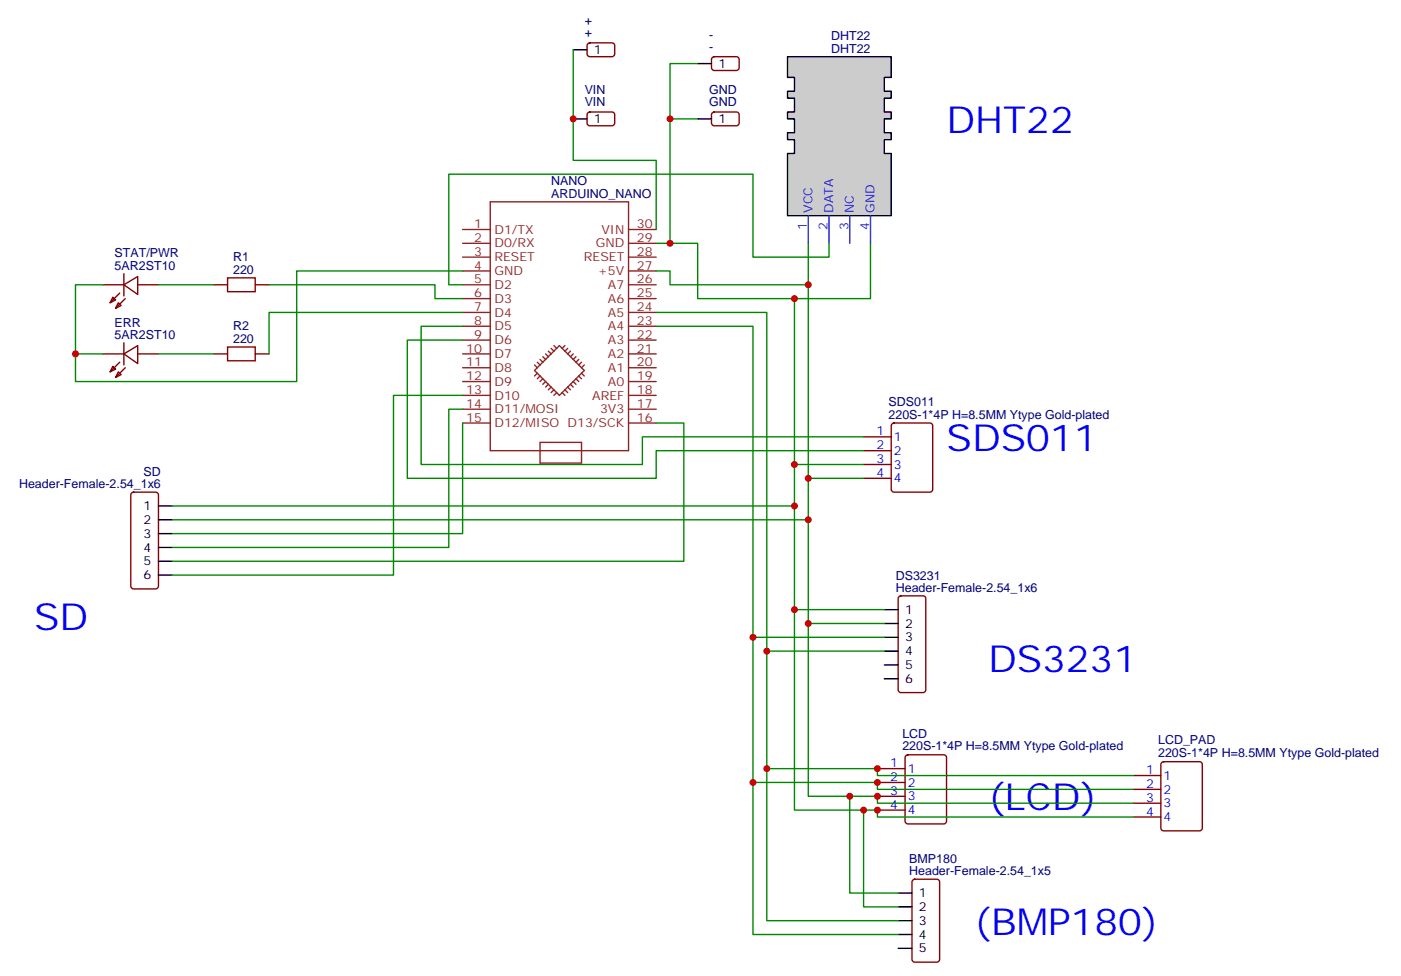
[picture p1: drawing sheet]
<svg xmlns="http://www.w3.org/2000/svg" width="357mm" height="249mm" viewBox="0 0 357 249" stroke-linecap="round" stroke-linejoin="round" font-family="sans-serif">
<g fill="none" stroke="#870000" stroke-width=".35">
<path d="M26.3 72.7h5.3M28.8 75.8l.7 .8-1.4 .7zM30.2 77.3l.7 .7-1.4 .7zM30.6 74.8l-2.5 2.5M31.6 72.7l3.5-2.1v4.5zM31.6 69.8v5.7M32 76.2l-2.5 2.5M35.1 72.7h5.3M54.5 72.7h3.6M65.1 72.7h3.6M26.3 90.3h5.3M28.8 93.5l.7 .7-1.4 .7z"/>
<path d="M30.2 94.9l.7 .7-1.4 .7zM30.6 92.4l-2.5 2.5M31.6 90.3l3.5-2.1v4.6zM31.6 87.5v5.6M32 93.8l-2.5 2.5M35.1 90.3h5.3M54.5 90.3h3.6M65.1 90.3h3.6"/>
</g>
<path d="M58.1 70.9h7v3.5h-7zM58.1 88.5h7v3.6h-7z" fill="none" stroke="#a10000" stroke-width=".35"/>
<g fill="none" stroke="#8c2424" stroke-width=".35">
<path d="M118 58.6h7.1M125.1 51.5h35.3v63.5h-35.3zM160.4 58.6h7M118 79.7h7.1M118 76.2h7.1M118 72.7h7.1M118 69.1h7.1M118 65.6h7.1M118 62.1h7.1M160.4 79.7h7M160.4 76.2h7M160.4 72.7h7"/>
<path d="M160.4 69.1h7M160.4 65.6h7M160.4 62.1h7M118 97.4h7.1M118 93.8h7.1M118 90.3h7.1M118 86.8h7.1M118 83.3h7.1M136.4 94.5l6.3-6.3 6.4 6.3-6.4 6.4zM136.4 93.1l.7 .7M137.1 95.2l-.7 .8M137.1 92.4l.7 .7"/>
<path d="M137.8 91.7l.7 .7M137.8 96l-.7 .7M138.5 91l.7 .7M138.5 96.7l-.7 .7M139.2 90.3l.7 .7M139.2 97.4l-.7 .7M139.9 89.6l.7 .7M139.9 98.1l-.7 .7M140.6 88.9l.7 .7M140.6 98.8l-.7 .7M141.3 88.2l.7 .7M141.3 99.5l-.7 .7"/>
<path d="M144.1 99.5l.8 .7M144.1 88.2l-.7 .7M144.9 98.8l.7 .7M144.9 88.9l-.8 .7M145.6 98.1l.7 .7M145.6 89.6l-.7 .7M146.3 97.4l.7 .7M146.3 90.3l-.7 .7M147 96.7l.7 .7M147 91l-.7 .7M147.7 96l.7 .7M147.7 91.7l-.7 .7"/>
<path d="M148.4 95.2l.7 .8M148.4 92.4l-.7 .7M149.1 93.1l-.7 .7M160.4 97.4h7M160.4 93.8h7M160.4 90.3h7M160.4 86.8h7M160.4 83.3h7M118 104.4h7.1M118 100.9h7.1M118 107.9h7.1M137.8 112.9h10.6v5.3h-10.6z"/>
<path d="M142 100.2l-.7 .7M143.4 100.2l.7 .7M160.4 104.4h7M160.4 100.9h7M160.4 107.9h7"/>
</g>
<g fill="#666" stroke="#000" stroke-width=".35">
<path d="M204.5 19.8h3.5v3.5h-3.5z"/>
<path d="M209.8 19.8h3.5v3.5h-3.5z"/>
<path d="M215.1 19.8h3.5v3.5h-3.5z"/>
<path d="M204.5 25h3.5v3.6h-3.5z"/>
<path d="M209.8 25h3.5v3.6h-3.5z"/>
<path d="M215.1 25h3.5v3.6h-3.5z"/>
<path d="M204.5 30.3h3.5v3.6h-3.5z"/>
<path d="M209.8 30.3h3.5v3.6h-3.5z"/>
<path d="M215.1 30.3h3.5v3.6h-3.5z"/>
<path d="M204.5 35.6h3.5v3.6h-3.5z"/>
<path d="M209.8 35.6h3.5v3.6h-3.5z"/>
<path d="M215.1 35.6h3.5v3.6h-3.5z"/>
<path d="M220.3 19.8h3.6v3.5h-3.6z"/>
<path d="M220.3 25h3.6v3.6h-3.6z"/>
<path d="M220.3 30.3h3.6v3.6h-3.6z"/>
<path d="M220.3 35.6h3.6v3.6h-3.6z"/>
</g>
<path d="M200.9 14.5h26.5v5.3h-1.8v3.5h1.8v1.7h-1.8v3.6h1.8v1.7h-1.8v3.6h1.8v1.7h-1.8v3.6h1.8v15.8h-26.5v-15.8h1.8v-3.6h-1.8v-1.7h1.8v-3.6h-1.8v-1.7h1.8v-3.6h-1.8v-1.7h1.8v-3.5h-1.8z" fill="#ccc" stroke="#000" stroke-width=".35"/>
<path d="M206.2 55v7.1M211.5 55v7.1M216.8 55v7.1M222.1 55v7.1" fill="none" stroke="#30c" stroke-width=".35"/>
<g fill="none" stroke="#870000" stroke-width=".35">
<path d="M150 11.1l.5-.2h5.6a.71 .71 0 0 1 .7 .7v2.2l-.4 .6-5.9 .1-.5-.3-.2-.4v-2.2zM181.8 14.7l.4-.2h5.7a.71 .71 0 0 1 .7 .7v2.1l-.5 .6-5.9 .1-.5-.2-.2-.5v-2.1zM150 28.8l.5-.2h5.6a.71 .71 0 0 1 .7 .7v2.1l-.4 .6-5.9 .1-.5-.2-.2-.5v-2.1zM181.8 28.8l.4-.2h5.7a.71 .71 0 0 1 .7 .7v2.1l-.5 .6-5.9 .1-.5-.2-.2-.5v-2.1zM220.3 111.5h7.1M220.3 115h7.1M220.3 118.5h7.1M227.6 108.2l.5-.3h9.2a.71 .71 0 0 1 .7 .8l-.1 16.5-.6 .4h-9.2l-.5-.2-.2-.5v-16.2zM33.6 125.8l.5-.2h5.6a.71 .71 0 0 1 .7 .7v23.6l-.7 .4h-5.6l-.5-.3-.2-.4v-23.3zM220.3 122.1h7.1M229.4 152.3l.5-.3h5.6a.71 .71 0 0 1 .7 .8v23.5l-.7 .4h-5.6l-.5-.2-.2-.5v-23.2zM223.9 196.1h7"/>
<path d="M223.9 199.7h7M231.2 192.8l.4-.2h9.2a.71 .71 0 0 1 .7 .7l-.1 16.5-.6 .5h-9.2l-.5-.3-.2-.5v-16.2zM289.1 197.9h7.1M296.4 194.6l.5-.2h9.2a.71 .71 0 0 1 .7 .7l-.1 16.5-.6 .4h-9.2l-.5-.2-.2-.5v-16.2zM223.9 203.2h7M223.9 206.7h7M289.1 201.4h7.1M289.1 205h7.1M289.1 208.5h7.1M232.9 224.6l.5-.2h5.6a.71 .71 0 0 1 .7 .7v20l-.7 .4h-5.6l-.5-.2-.2-.5v-19.7z"/>
</g>
<g fill="none" stroke="#000" stroke-width=".35">
<path d="M146.3 12.7h3.5M178 16.2h3.5M146.3 30.3h3.5M178 30.3h3.5M40.4 129.1h3.6M40.4 132.6h3.6M40.4 136.2h3.6M40.4 139.7h3.6M40.4 143.2h3.6M40.4 146.8h3.6M225.6 155.6h3.6M225.6 159.1h3.6"/>
<path d="M225.6 162.6h3.6M225.6 166.2h3.6M225.6 169.7h3.6M225.6 173.2h3.6M229.2 227.9h3.5M229.2 231.4h3.5M229.2 234.9h3.5M229.2 238.5h3.5M229.2 242h3.5"/>
</g>
<g fill="none" stroke="#008700" stroke-width=".35">
<path d="M146.3 12.7v28.2h21.1v17.7M178 16.2h-7v14.1M178 30.3h-7v31.8M40.4 72.7h14.1M68.7 72.7h42.3v3.5h7M118 79.7h-49.3v10.6M118 69.1h-42.3v28.3h-56.4v-24.7h7M167.4 69.1h3.6v3.6h35.2v49.4h14.1M167.4 62.1h10.6v14.1h24.7v42.3h17.6M167.4 79.7h28.3v116.4h28.2v1.8h65.2M206.2 62.1v10.6M211.5 62.1v3.5h-19.4v-21.2h-77.6v28.3h3.5"/>
<path d="M222.1 62.1v14.1h-19.4M19.3 90.3h7M40.4 90.3h14.1M118 86.8h-14.1v35.3h63.5v-7.1h52.9M118 83.3h-10.5v35.2h56.4v-7h56.4M167.4 83.3h24.7v116.4h31.8v1.7h65.2M118 100.9h-17.6v45.9h-56.4M118 104.4h-3.5v35.3h-70.5M118 107.9v28.3h-74M167.4 107.9h7.1v35.3h-130.5M202.7 118.5v88.2h21.2v1.8h65.2M44 132.6h162.2"/>
<path d="M44 129.1h158.7M206.2 122.1v37h19.4M202.7 155.6h22.9M206.2 159.1v44.1h17.7v1.8h65.2M192.1 162.6h33.5M195.7 166.2h29.9M192.1 199.7v38.8h37.1M195.7 196.1v38.8h33.5M216.8 203.2v24.7h12.4M220.3 206.7v24.7h8.9"/>
</g>
<g fill="#c00">
<circle cx="146.3" cy="30.3" r=".88"/>
<circle cx="171" cy="30.3" r=".88"/>
<circle cx="192.1" cy="199.7" r=".88"/>
<circle cx="216.8" cy="203.2" r=".88"/>
<circle cx="220.3" cy="206.7" r=".88"/>
<circle cx="195.7" cy="166.2" r=".88"/>
<circle cx="206.2" cy="122.1" r=".88"/>
<circle cx="206.2" cy="132.6" r=".88"/>
<circle cx="202.7" cy="155.6" r=".88"/>
<circle cx="202.7" cy="129.1" r=".88"/>
<circle cx="202.7" cy="118.5" r=".88"/>
<circle cx="206.2" cy="72.7" r=".88"/>
<circle cx="19.3" cy="90.3" r=".88"/>
<circle cx="202.7" cy="76.2" r=".88"/>
<circle cx="192.1" cy="162.6" r=".88"/>
<circle cx="206.2" cy="159.1" r=".88"/>
<circle cx="195.7" cy="196.1" r=".88"/>
<circle cx="171" cy="62.1" r=".88"/>
<circle cx="223.9" cy="196.1" r=".88"/>
<circle cx="223.9" cy="199.7" r=".88"/>
<circle cx="223.9" cy="203.2" r=".88"/>
<circle cx="223.9" cy="206.7" r=".88"/>
</g>
<g font-size="9.5" fill="#00f">
<text x="241.5" y="33.9">DHT22</text>
<text x="241.5" y="115">SDS011</text>
<text x="8.7" y="160.9">SD</text>
<text x="252.1" y="171.4">DS3231</text>
<text x="252.1" y="206.7">(LCD)</text>
<text x="248.6" y="238.5">(BMP180)</text>
</g>
<g font-size="3.2" fill="#000080">
<text x="149.2" y="9.5">+</text>
<text x="149.2" y="6.3">+</text>
<text x="180.9" y="9.9">-</text>
<text x="212.1" y="10.3">DHT22</text>
<text x="180.9" y="13.1">-</text>
<text x="212.1" y="13.4">DHT22</text>
<text x="149.2" y="24">VIN</text>
<text x="180.9" y="24">GND</text>
<text x="149.2" y="27.2">VIN</text>
<text x="180.9" y="27.2">GND</text>
<text x="140.6" y="47.3">NANO</text>
<text x="140.6" y="50.4">ARDUINO_NANO</text>
<text x="29.3" y="65.7">STAT/PWR</text>
<text x="29.3" y="68.8">5AR2ST10</text>
<text x="59.5" y="69.8">220</text>
<text x="59.5" y="66.7">R1</text>
<text x="29.3" y="83.3">ERR</text>
<text x="29.3" y="86.4">5AR2ST10</text>
<text x="59.5" y="87.5">220</text>
<text x="59.5" y="84.3">R2</text>
<text x="226.7" y="106.9">220S-1*4P H=8.5MM Ytype Gold-plated</text>
<text x="226.7" y="103.7">SDS011</text>
<text x="4.9" y="124.5">Header-Female-2.54_1x6</text>
<text x="36.6" y="121.5">SD</text>
<text x="228.6" y="147.9">DS3231</text>
<text x="228.6" y="151">Header-Female-2.54_1x6</text>
<text x="230.2" y="191.5">220S-1*4P H=8.5MM Ytype Gold-plated</text>
<text x="230.2" y="188.4">LCD</text>
<text x="295.5" y="190">LCD_PAD</text>
<text x="295.5" y="193.1">220S-1*4P H=8.5MM Ytype Gold-plated</text>
<text x="232" y="220.2">BMP180</text>
<text x="232" y="223.3">Header-Female-2.54_1x5</text>
</g>
<g font-size="3.2">
<text x="151.6" y="13.8">1</text>
<text x="183.3" y="17.3">1</text>
<text x="151.6" y="31.4">1</text>
<text x="183.3" y="31.4">1</text>
<text x="36.6" y="130.2">1</text>
<text x="36.6" y="133.7">2</text>
<text x="36.6" y="137.2">3</text>
<text x="36.6" y="140.8">4</text>
<text x="36.6" y="144.3">5</text>
<text x="36.6" y="147.8">6</text>
<text x="230.9" y="156.6">1</text>
<text x="230.9" y="160.2">2</text>
<text x="230.9" y="163.7">3</text>
<text x="230.9" y="167.2">4</text>
<text x="230.9" y="170.7">5</text>
<text x="230.9" y="174.3">6</text>
<text x="234.5" y="229">1</text>
<text x="234.5" y="232.5">2</text>
<text x="234.5" y="236">3</text>
<text x="234.5" y="239.5">4</text>
<text x="234.5" y="243.1">5</text>
</g>
<g font-size="3.2" fill="#8d2323">
<text x="121" y="58.2">1</text>
<text x="126.2" y="59.6">D1/TX</text>
<text x="153.4" y="59.6">VIN</text>
<text x="162.5" y="58.2">30</text>
<text x="121" y="65.3">3</text>
<text x="121" y="61.7">2</text>
<text x="126.2" y="63.1">D0/RX</text>
<text x="152" y="63.1">GND</text>
<text x="162.5" y="61.7">29</text>
<text x="162.5" y="65.3">28</text>
<text x="121" y="68.8">4</text>
<text x="126.2" y="70.2">GND</text>
<text x="126.2" y="66.7">RESET</text>
<text x="149" y="66.7">RESET</text>
<text x="152.5" y="70.2">+5V</text>
<text x="162.5" y="68.8">27</text>
<text x="121" y="75.8">6</text>
<text x="121" y="72.3">5</text>
<text x="126.2" y="77.3">D3</text>
<text x="126.2" y="73.7">D2</text>
<text x="155.1" y="73.7">A7</text>
<text x="155.1" y="77.3">A6</text>
<text x="162.5" y="72.3">26</text>
<text x="162.5" y="75.8">25</text>
<text x="121" y="82.9">8</text>
<text x="121" y="79.4">7</text>
<text x="126.2" y="80.8">D4</text>
<text x="155.1" y="80.8">A5</text>
<text x="162.5" y="79.4">24</text>
<text x="162.5" y="82.9">23</text>
<text x="118.9" y="90">10</text>
<text x="121" y="86.4">9</text>
<text x="126.2" y="87.8">D6</text>
<text x="126.2" y="84.3">D5</text>
<text x="155.1" y="84.3">A4</text>
<text x="155.1" y="87.8">A3</text>
<text x="162.5" y="86.4">22</text>
<text x="162.5" y="90">21</text>
<text x="118.9" y="93.5">11</text>
<text x="126.2" y="94.9">D8</text>
<text x="126.2" y="91.4">D7</text>
<text x="155.1" y="91.4">A2</text>
<text x="155.1" y="94.9">A1</text>
<text x="162.5" y="93.5">20</text>
<text x="118.9" y="100.5">13</text>
<text x="118.9" y="97">12</text>
<text x="126.2" y="102">D10</text>
<text x="126.2" y="98.4">D9</text>
<text x="151.1" y="102">AREF</text>
<text x="155.1" y="98.4">A0</text>
<text x="162.5" y="97">19</text>
<text x="162.5" y="100.5">18</text>
<text x="118.9" y="104.1">14</text>
<text x="118.9" y="107.6">15</text>
<text x="126.2" y="105.5">D11/MOSI</text>
<text x="153.1" y="105.5">3V3</text>
<text x="162.5" y="104.1">17</text>
<text x="162.5" y="107.6">16</text>
<text x="126.2" y="109">D12/MISO D13/SCK</text>
</g>
<g font-size="3.2" fill="#30c">
<text x="205.9" y="58.8" transform="rotate(-90 205.9 58.8)">1</text>
<text x="207.3" y="54.3" transform="rotate(-90 207.3 54.3)">VCC</text>
<text x="211.2" y="58.8" transform="rotate(-90 211.2 58.8)">2</text>
<text x="212.6" y="54.3" transform="rotate(-90 212.6 54.3)">DATA</text>
<text x="216.5" y="58.8" transform="rotate(-90 216.5 58.8)">3</text>
<text x="217.9" y="54.3" transform="rotate(-90 217.9 54.3)">NC</text>
<text x="221.8" y="58.8" transform="rotate(-90 221.8 58.8)">4</text>
<text x="223.2" y="54.3" transform="rotate(-90 223.2 54.3)">GND</text>
</g>
<g font-size="3.2" fill="#00f">
<text x="223.6" y="111.1">1</text>
<text x="228.1" y="112.5">1</text>
<text x="223.6" y="114.7">2</text>
<text x="223.6" y="118.2">3</text>
<text x="228.1" y="116.1">2</text>
<text x="228.1" y="119.6">3</text>
<text x="223.6" y="121.7">4</text>
<text x="228.1" y="123.1">4</text>
<text x="227.1" y="195.8">1</text>
<text x="231.6" y="197.2">1</text>
<text x="292.4" y="197.6">1</text>
<text x="227.1" y="199.3">2</text>
<text x="227.1" y="202.8">3</text>
<text x="231.6" y="200.7">2</text>
<text x="292.4" y="201.1">2</text>
<text x="296.9" y="199">1</text>
<text x="296.9" y="202.5">2</text>
<text x="227.1" y="206.4">4</text>
<text x="231.6" y="204.3">3</text>
<text x="231.6" y="207.8">4</text>
<text x="292.4" y="204.6">3</text>
<text x="292.4" y="208.1">4</text>
<text x="296.9" y="206">3</text>
<text x="296.9" y="209.5">4</text>
</g>
</svg>
